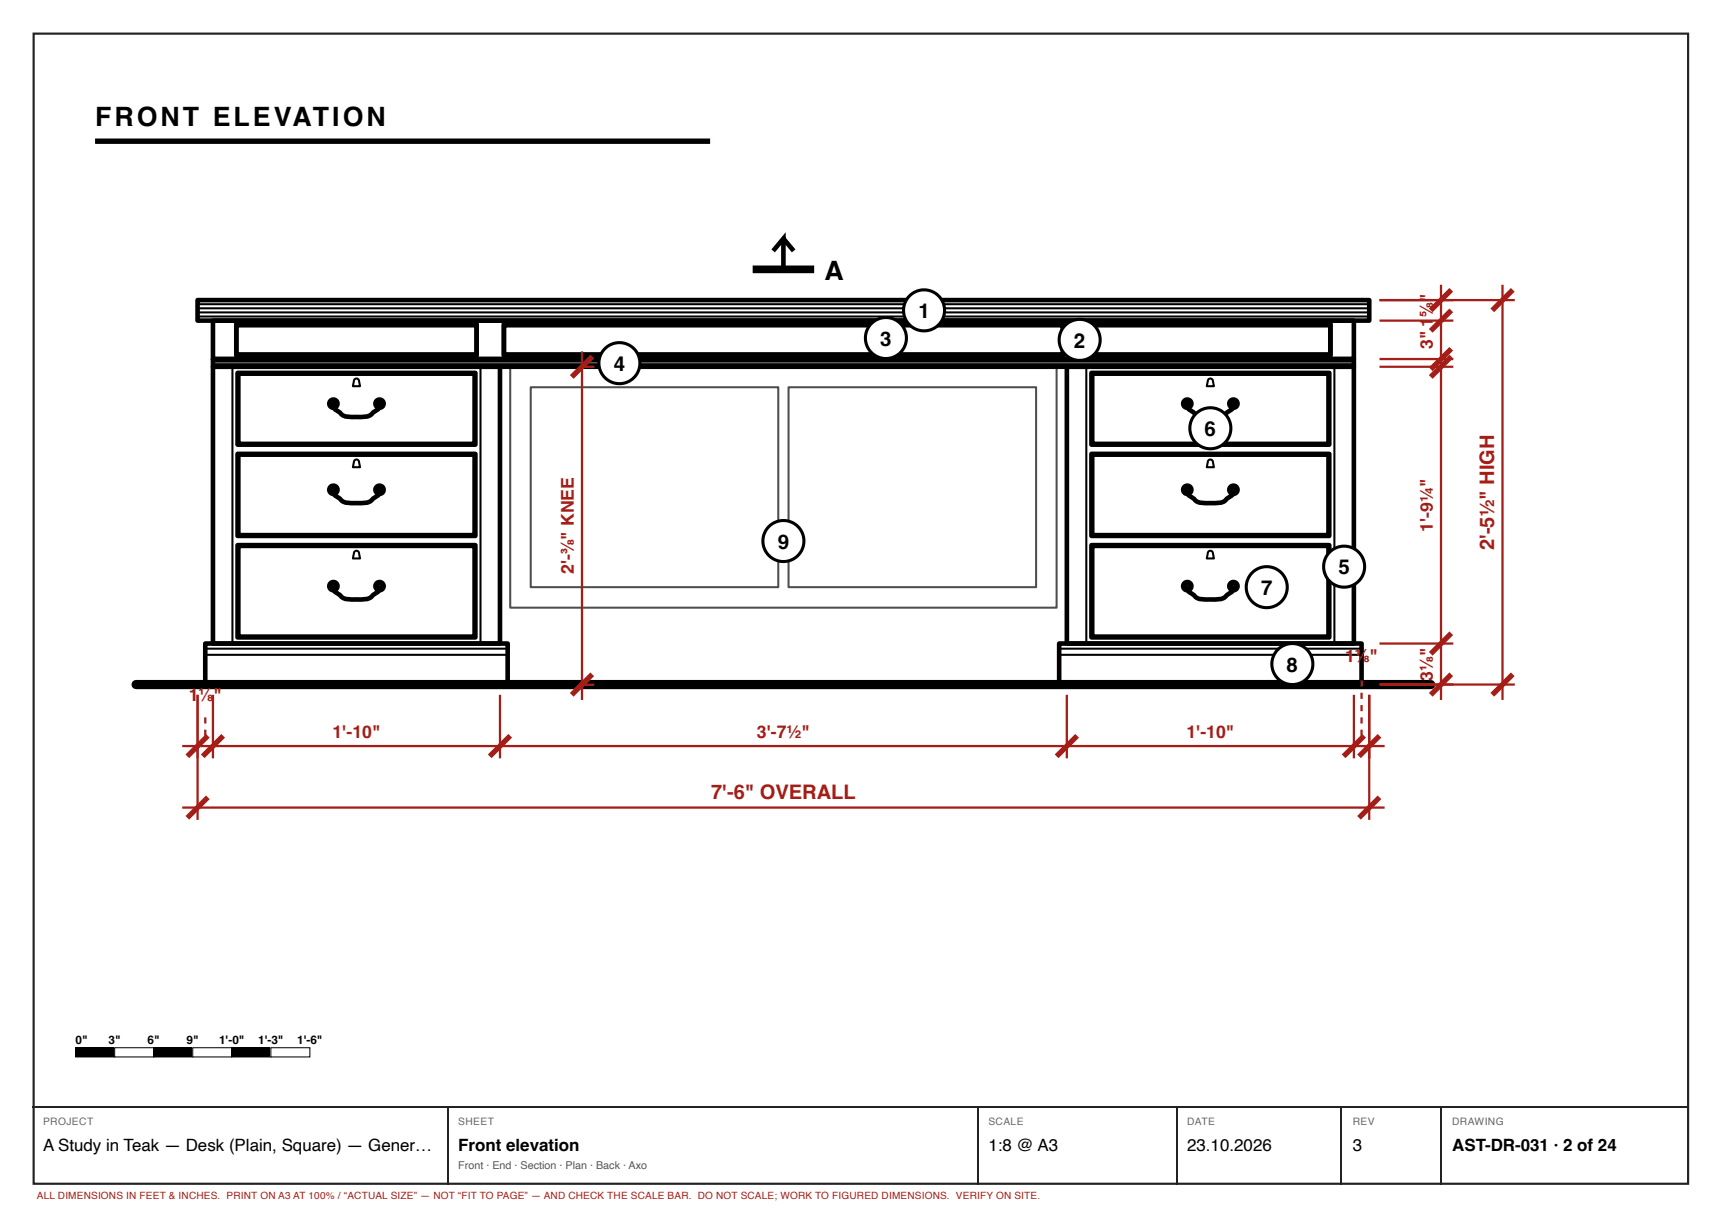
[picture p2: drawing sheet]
<svg xmlns="http://www.w3.org/2000/svg" width="420mm" height="297mm" viewBox="0 0 420 297" stroke-linecap="round" stroke-linejoin="round" font-family="sans-serif">
<path d="M8.2 8.2h403.5v280.5h-403.5z" fill="none" stroke="#222" stroke-width=".53"/>
<path d="M23.2 34.4h150" fill="none" stroke="#000" stroke-width="1.3" stroke-linecap="butt"/>
<g fill="none" stroke="#000" stroke-width="1.1">
<path d="M48.2 73.2h285.7v5h-285.7zM51.9 78.2h278.3v9.4h-278.3zM57.7 79.3h58.5v7.1h-58.5zM122.9 79.3h136.3v7.1h-136.3zM265.9 79.3h58.5v7.1h-58.5zM51.9 87.6h278.3v1.8h-278.3zM51.9 89.4h70v67.5h-70zM57.9 90.9h58v17.5h-58zM81.3 98.8a1.47 1.47 0 0 0 1.1 1.4l.4 .3a3.5 3.5 0 0 0 3.5 1.2 6.3 6.3 0 0 0 4.4-.8l.8-.7a1.47 1.47 0 0 0 1.1-1.4M260.2 89.4h70v67.5h-70zM266.2 90.9h58v17.5h-58zM289.6 98.8a1.47 1.47 0 0 0 1 1.4l.4 .3a3.5 3.5 0 0 0 3.5 1.2 6.3 6.3 0 0 0 4.4-.8l.8-.7a1.47 1.47 0 0 0 1.1-1.4"/>
<path d="M57.9 110.7h58v20h-58zM81.3 119.8a1.47 1.47 0 0 0 1.1 1.4l.4 .3a3.5 3.5 0 0 0 3.5 1.2 6.3 6.3 0 0 0 4.4-.8l.8-.7a1.47 1.47 0 0 0 1.1-1.4M266.2 110.7h58v20h-58zM289.6 119.8a1.47 1.47 0 0 0 1 1.4l.4 .3a3.5 3.5 0 0 0 3.5 1.2 6.3 6.3 0 0 0 4.4-.8l.8-.7a1.47 1.47 0 0 0 1.1-1.4M57.9 132.9h58v22.5h-58zM266.2 132.9h58v22.5h-58zM50.1 156.9h73.7v10h-73.7zM81.3 143.3a1.47 1.47 0 0 0 1.1 1.4l.4 .3a3.5 3.5 0 0 0 3.5 1.2 6.3 6.3 0 0 0 4.4-.8l.8-.7a1.47 1.47 0 0 0 1.1-1.4M258.3 156.9h73.8v10h-73.8zM289.6 143.3a1.47 1.47 0 0 0 1 1.4l.4 .3a3.5 3.5 0 0 0 3.5 1.2 6.3 6.3 0 0 0 4.4-.8l.8-.7a1.47 1.47 0 0 0 1.1-1.4"/>
<circle cx="81.3" cy="98.4" r="1"/>
<circle cx="92.6" cy="98.4" r="1"/>
<circle cx="289.6" cy="98.4" r="1"/>
<circle cx="300.8" cy="98.4" r="1"/>
<circle cx="81.3" cy="119.4" r="1"/>
<circle cx="92.6" cy="119.4" r="1"/>
<circle cx="289.6" cy="119.4" r="1"/>
<circle cx="300.8" cy="119.4" r="1"/>
<circle cx="81.3" cy="142.9" r="1"/>
<circle cx="92.6" cy="142.9" r="1"/>
<circle cx="289.6" cy="142.9" r="1"/>
<circle cx="300.8" cy="142.9" r="1"/>
</g>
<g fill="none" stroke="#000" stroke-width=".5">
<path d="M48.2 74.2h285.7M48.2 75.2h285.7M48.2 76.2h285.7M48.2 77.2h285.7M57.3 78.9h59.3v7.9h-59.3zM122.6 78.9h137v7.9h-137zM265.6 78.9h59.2v7.9h-59.2zM51.9 88.2h278.3M51.9 88.8h278.3M56.7 89.4v67.5M58.4 91.4h57v16.5h-57zM86.5 92.5a.62 .62 0 0 1 .7-.1 .62 .62 0 0 1 .4 .5l.2 1.3h-1.7z"/>
<path d="M117.2 89.4v67.5M124.4 89.4h133.3v58.8h-133.3zM129.4 94.4h60.4v48.8h-60.4zM192.3 94.4h60.4v48.8h-60.4zM264.9 89.4v67.5M266.7 91.4h57v16.5h-57zM294.7 92.5a.62 .62 0 0 1 .7-.1 .62 .62 0 0 1 .4 .5l.3 1.3h-1.8zM325.4 89.4v67.5M58.4 111.2h57v19h-57zM86.5 112.2a.62 .62 0 0 1 .7-.1 .62 .62 0 0 1 .4 .6l.2 1.2h-1.7zM266.7 111.2h57v19h-57zM294.7 112.2a.62 .62 0 0 1 .7-.1 .62 .62 0 0 1 .4 .6l.3 1.2h-1.8z"/>
<path d="M58.4 133.4h57v21.5h-57zM86.5 134.5a.62 .62 0 0 1 .7-.1 .62 .62 0 0 1 .4 .5l.2 1.3h-1.7zM266.7 133.4h57v21.5h-57zM294.7 134.5a.62 .62 0 0 1 .7-.1 .62 .62 0 0 1 .4 .5l.3 1.3h-1.8zM50.1 158.2h73.7M50.1 159.7h73.7M258.3 158.2h73.8M258.3 159.7h73.8"/>
<circle cx="81.3" cy="98.4" r=".38"/>
<circle cx="92.6" cy="98.4" r=".38"/>
<circle cx="289.6" cy="98.4" r=".38"/>
<circle cx="300.8" cy="98.4" r=".38"/>
<circle cx="81.3" cy="119.4" r=".38"/>
<circle cx="92.6" cy="119.4" r=".38"/>
<circle cx="289.6" cy="119.4" r=".38"/>
<circle cx="300.8" cy="119.4" r=".38"/>
<circle cx="81.3" cy="142.9" r=".38"/>
<circle cx="92.6" cy="142.9" r=".38"/>
<circle cx="289.6" cy="142.9" r=".38"/>
<circle cx="300.8" cy="142.9" r=".38"/>
</g>
<path d="M33.2 166.9h315.7" fill="none" stroke="#000" stroke-width="2.2"/>
<path d="M48.2 169.4v15.5M51.9 169.4v15.5M121.9 169.4v15.5M260.2 169.4v15.5M330.2 169.4v15.5M333.9 169.4v15.5M44.4 181.9h293.3" fill="none" stroke="#a51d17" stroke-width=".55"/>
<path d="M50.7 179.4l-5 5M54.4 179.4l-5 5M124.4 179.4l-5 5M262.7 179.4l-5 5M332.7 179.4l-5 5M336.4 179.4l-5 5" fill="none" stroke="#a51d17" stroke-width="1.3" stroke-linecap="butt"/>
<g fill="#a51d17">
<path d="M49.8 177.9h.5v1.5h-.5zM49.8 174.9h.5v1.5h-.5z"/>
<path d="M331.8 177.9h.5v1.5h-.5zM331.8 174.9h.5v1.5h-.5zM331.8 171.9h.5v1.5h-.5zM331.8 168.9h.5v1.5h-.5zM331.8 165.9h.5v1.5h-.5z"/>
</g>
<g fill="none" stroke="#a51d17" stroke-width=".55">
<path d="M336.4 73.2h33M336.4 78.2h18M351.4 69.4v101.3M366.4 69.4v101.3M141.9 89.4h3M141.9 85.7v85M336.4 87.6h18M336.4 89.4h18M336.4 156.9h18M48.2 169.4v30.5M141.9 166.9h3M333.9 169.4v30.5"/>
<path d="M336.4 166.9h33M44.4 196.9h293.3"/>
</g>
<path d="M353.9 70.7l-5 5M353.9 75.7l-5 5M368.9 70.7l-5 5M144.4 86.9l-5 5M353.9 85.1l-5 5M353.9 86.9l-5 5M353.9 154.4l-5 5M144.4 164.4l-5 5M353.9 164.4l-5 5M368.9 164.4l-5 5M50.7 194.4l-5 5M336.4 194.4l-5 5" fill="none" stroke="#a51d17" stroke-width="1.3" stroke-linecap="butt"/>
<path d="M183.6 65.7h15" fill="none" stroke="#000" stroke-width="1.9" stroke-linecap="butt"/>
<path d="M191.1 58.2l2.5 3M188.6 61.2l2.5-3v7.5" fill="none" stroke="#000" stroke-width="1.1" stroke-linecap="butt"/>
<circle cx="225.4" cy="75.7" r="5" fill="#fff"/>
<circle cx="225.4" cy="75.7" r="5" fill="none" stroke="#000" stroke-width=".75" stroke-linecap="butt"/>
<circle cx="263.3" cy="82.9" r="5" fill="#fff"/>
<circle cx="263.3" cy="82.9" r="5" fill="none" stroke="#000" stroke-width=".75" stroke-linecap="butt"/>
<circle cx="216.1" cy="82.4" r="5" fill="#fff"/>
<circle cx="216.1" cy="82.4" r="5" fill="none" stroke="#000" stroke-width=".75" stroke-linecap="butt"/>
<circle cx="151.1" cy="88.6" r="5" fill="#fff"/>
<circle cx="151.1" cy="88.6" r="5" fill="none" stroke="#000" stroke-width=".75" stroke-linecap="butt"/>
<circle cx="327.8" cy="138.2" r="5" fill="#fff"/>
<circle cx="327.8" cy="138.2" r="5" fill="none" stroke="#000" stroke-width=".75" stroke-linecap="butt"/>
<circle cx="295.2" cy="104.4" r="5" fill="#fff"/>
<circle cx="295.2" cy="104.4" r="5" fill="none" stroke="#000" stroke-width=".75" stroke-linecap="butt"/>
<circle cx="308.9" cy="143.2" r="5" fill="#fff"/>
<circle cx="308.9" cy="143.2" r="5" fill="none" stroke="#000" stroke-width=".75" stroke-linecap="butt"/>
<circle cx="315.2" cy="161.9" r="5" fill="#fff"/>
<circle cx="315.2" cy="161.9" r="5" fill="none" stroke="#000" stroke-width=".75" stroke-linecap="butt"/>
<circle cx="191.1" cy="131.9" r="5" fill="#fff"/>
<circle cx="191.1" cy="131.9" r="5" fill="none" stroke="#000" stroke-width=".75" stroke-linecap="butt"/>
<path d="M18.4 255.5h9.6v2.2h-9.6z" fill="#000"/>
<path d="M18.4 255.5h9.6v2.2h-9.6z" fill="none" stroke="#000" stroke-width=".25"/>
<path d="M28 255.5h9.5v2.2h-9.5z" fill="#fff"/>
<path d="M28 255.5h9.5v2.2h-9.5zM37.5 255.5h9.5v2.2h-9.5z" fill="none" stroke="#000" stroke-width=".25"/>
<path d="M37.5 255.5h9.5v2.2h-9.5z" fill="#000"/>
<path d="M47 255.5h9.5v2.2h-9.5z" fill="#fff"/>
<path d="M47 255.5h9.5v2.2h-9.5zM56.5 255.5h9.5v2.2h-9.5z" fill="none" stroke="#000" stroke-width=".25"/>
<path d="M56.5 255.5h9.5v2.2h-9.5z" fill="#000"/>
<path d="M66.1 255.5h9.5v2.2h-9.5z" fill="#fff"/>
<path d="M66.1 255.5h9.5v2.2h-9.5z" fill="none" stroke="#000" stroke-width=".25"/>
<path d="M7.9 270h404.1M109.1 270.1v18.8M238.5 270.1v18.8M286.9 270.1v18.8M327.2 270.1v18.8M351.5 270.1v18.8" fill="none" stroke="#222" stroke-width=".26"/>
<g font-size="6.5">
<text x="23.2" y="30.7">FRONT ELEVATION</text>
<text x="201.1" y="68.2">A</text>
</g>
<g font-size="5">
<text x="224" y="77.6">1</text>
<text x="214.7" y="84.3">3</text>
<text x="261.9" y="84.8">2</text>
<text x="149.7" y="90.4">4</text>
<text x="293.8" y="106.3">6</text>
<text x="189.7" y="133.8">9</text>
<text x="326.4" y="140.1">5</text>
<text x="307.5" y="145.1">7</text>
<text x="313.8" y="163.8">8</text>
</g>
<g font-size="4.9" fill="#a51d17">
<text x="364.4" y="134.2" transform="rotate(-90 364.4 134.2)">2'-5½&quot; HIGH</text>
<text x="173.4" y="194.9">7'-6&quot; OVERALL</text>
</g>
<g font-size="4.3" fill="#a51d17">
<text x="349.4" y="77.3" transform="rotate(-90 349.4 77.3)">⅝&quot;</text>
<text x="349.4" y="85.1" transform="rotate(-90 349.4 85.1)">3&quot; 1</text>
<text x="349.4" y="129.6" transform="rotate(-90 349.4 129.6)">1'-9¼&quot;</text>
<text x="139.9" y="140" transform="rotate(-90 139.9 140)">2'-⅜&quot; KNEE</text>
<text x="328" y="161.4">1⅛&quot;</text>
<text x="349.4" y="165.9" transform="rotate(-90 349.4 165.9)">3⅛&quot;</text>
<text x="46" y="170.9">1</text>
<text x="48.4" y="170.9">⅛</text>
<text x="52" y="170.9">&quot;</text>
<text x="81.1" y="179.9">1'-10&quot;</text>
<text x="184.6" y="179.9">3'-7½&quot;</text>
<text x="289.3" y="179.9">1'-10&quot;</text>
</g>
<g font-size="4.1">
<text x="10.5" y="280.7">A Study in Teak — Desk (Plain, Square) — Gener…</text>
<text x="111.8" y="280.7">Front elevation</text>
<text x="241" y="280.7">1:8 @ A3</text>
<text x="289.5" y="280.7">23.10.2026</text>
<text x="329.9" y="280.7">3</text>
<text x="354.1" y="280.7">AST-DR-031 · 2 of 24</text>
</g>
<g font-size="2.9">
<text x="18.4" y="254.5">0&quot;</text>
<text x="26.5" y="254.5">3&quot;</text>
<text x="36" y="254.5">6&quot;</text>
<text x="45.5" y="254.5">9&quot;</text>
<text x="53.4" y="254.5">1'-0&quot;</text>
<text x="62.9" y="254.5">1'-3&quot;</text>
<text x="72.5" y="254.5">1'-6&quot;</text>
</g>
<text font-size="2.6" fill="#555" x="111.8" y="285">Front · End · Section · Plan · Back · Axo</text>
<g font-size="2.5" fill="#666">
<text x="10.5" y="274.4">PROJECT</text>
<text x="111.8" y="274.4">SHEET</text>
<text x="241" y="274.4">SCALE</text>
<text x="289.5" y="274.4">DATE</text>
<text x="329.9" y="274.4">REV</text>
<text x="354.1" y="274.4">DRAWING</text>
</g>
<text font-size="2.4" fill="#a51d17" x="9" y="292.4">ALL DIMENSIONS IN FEET &amp; INCHES. PRINT ON A3 AT 100% / “ACTUAL SIZE” — NOT “FIT TO PAGE” — AND CHECK THE SCALE BAR. DO NOT SCALE; WORK TO FIGURED DIMENSIONS. VERIFY ON SITE.</text>
</svg>
